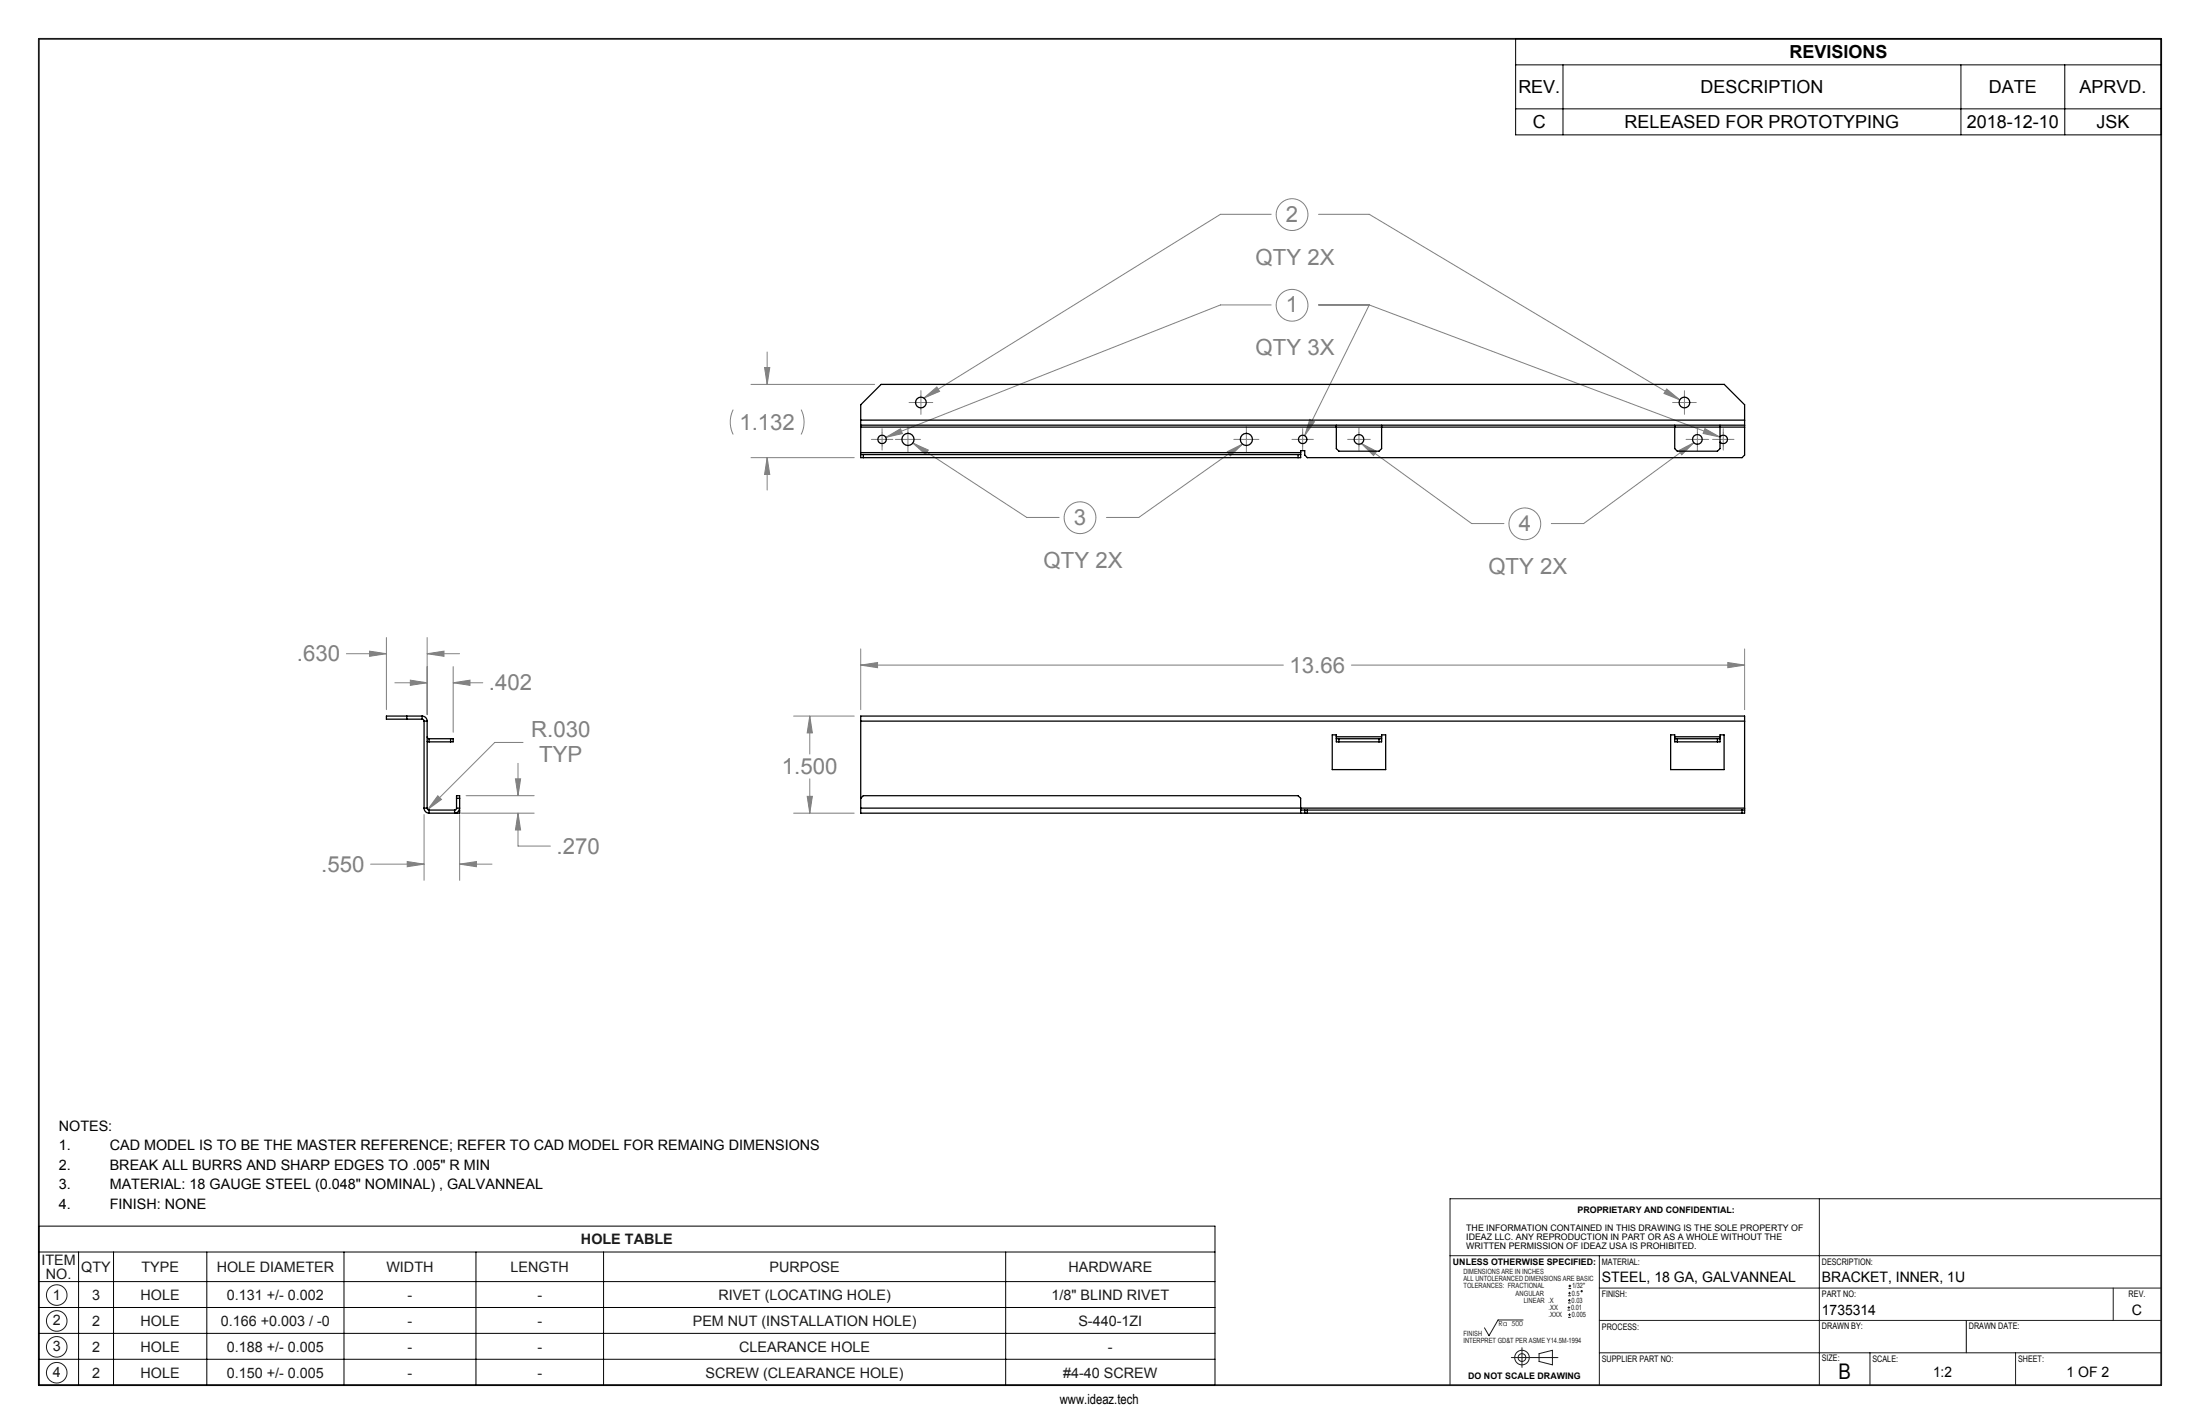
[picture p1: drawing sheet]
<svg xmlns="http://www.w3.org/2000/svg" width="432mm" height="279mm" viewBox="0 0 432 279" stroke-linecap="round" stroke-linejoin="round" font-family="sans-serif">
<g fill="none" stroke="#191924" stroke-width=".2">
<path d="M357.1 235.2v36.6M424.1 235.2h-139.5v36.6M284.6 246.4h139.6M298.9 259h-4.9l-1.7 3.1-.9-1.6M307.7 257.1h.5M307.7 256.6h.5M307.8 255.7h.5M307.8 255.1h.5M307.8 258.5h.5M307.8 258h.5M307.8 254.2h.5M307.8 253.7h.5"/>
<path d="M307.9 252.8h.5M307.9 252.3h.5M307.9 256.3v.5M308 254.9v.5M308.1 257.7v.5M308.1 253.5v.5M308.1 252.1v.5M313.9 252.7h110.3M313.9 246.4v25.4M313.9 259.1h110.2M414.8 252.7v6.4M296.6 266.4h9.2"/>
<path d="M298.7 264.4v3.9M302.1 265.6l2.6-.7v2.9l-2.6-.7zM313.9 265.4h110.3M367 265.4v6.4M395.6 265.4v6.4"/>
<circle cx="11.1" cy="254.1" r="2.02"/>
<circle cx="11.1" cy="259.2" r="2.02"/>
<circle cx="310.4" cy="253.3" r=".13"/>
<circle cx="11.1" cy="269.3" r="2.02"/>
<circle cx="11.1" cy="264.3" r="2.02"/>
<circle cx="298.7" cy="266.4" r="1.43"/>
<circle cx="298.7" cy="266.4" r=".76"/>
</g>
<g fill="none" stroke="#000" stroke-width=".2">
<path d="M297.5 7.6h126.7v18.9h-126.7zM297.5 12.7h126.7M306.8 12.7v13.8M384.9 12.7v13.8M405.3 12.7v13.8M297.5 21.4h126.7M7.6 240.6h230.9v31.2h-230.9zM7.6 251.5h230.9M7.6 256.5h230.9M7.6 245.7h230.9M15.4 245.7v26.1M22.3 245.7v26.1"/>
<path d="M40.6 245.7v26.1M67.5 245.7v26.1M93.4 245.7v26.1M118.5 245.7v26.1M197.4 245.7v26.1M385.9 259.1v6.3M7.6 261.6h230.9M7.6 266.7h230.9"/>
</g>
<path d="M7.6 7.6h416.6v264.2h-416.6z" fill="none" stroke="#191924" stroke-width=".35"/>
<g fill="none" stroke="#808080" stroke-width=".2">
<path d="M249.5 59.8h-10l-65.6 26M249.5 42.1h-10l-58.2 36M258.8 59.8h10M258.8 42.1h10l60.9 36.4M268.8 59.8l-12.7 25.7M268.8 59.8l68.7 25.9M147.4 75.4h24.3M150.1 72.1h1l-.5 3.3zM150.6 69.1v6.3M178.4 79h4.7M180.7 76.7v4.6M181.3 78.1l2.6-2.2 .5 .9z"/>
<path d="M327.1 76.3l2.6 2.2-3.1-1.3zM328.3 79h4.6M330.6 76.7v4.6M143.9 80.4a5.4 5.4 0 0 0 0 4.8M147.4 89.8h20.3M150.6 89.8v6.3M150.6 89.8l.5 3.3h-1zM157.2 80.4a5.4 5.4 0 0 1 0 4.8M171 86.2h4.2M173.1 84.1v4.2M173.9 85.8l2.8-1.7 .4 1zM175.7 86.2h5"/>
<path d="M178.2 83.8v4.9M179.2 86.9l3 1.4-.5 .9zM179.2 86.9l22.3 14.6h6.4M240.9 88.6l3-1.5-2.4 2.4zM242.2 86.2h4.9M243.9 87.1l-20.4 14.4h-6.3M244.6 83.8v4.9M253.6 86.2h4.2M255.7 84.1v4.2M257.1 82.3l.9 .4-1.9 2.8zM264.5 86.2h4.4M266.7 84v4.4"/>
<path d="M267.2 87l3 1.6-.6 .8zM267.2 87l21.6 15.7h6.4M329.5 88.4l3-1.5-2.4 2.3zM330.9 86.2h4.5M332.5 86.9l-21.7 15.8h-6.3M333.1 84v4.4M334.6 84.1l2.9 1.6-3.2-.6zM336.1 86.2h4.2M338.2 84.1v4.2M68 128.3h7.8M72.5 127.8l3.3 .5-3.3 .5zM75.8 125.1v14.1"/>
<path d="M77.5 134h6.3M80.5 133.5l3.3 .5-3.3 .5zM83.8 128.3l3.3-.5v1zM83.8 125.1v15.1M83.8 128.3h6.4M88.9 134l3.3-.5v1zM88.9 130.8v12.9M88.9 134h5.9M168.9 130.5l3.3-.5v1zM168.9 127.3v11.9M168.9 130.5h83M265.2 130.5h77.2"/>
<path d="M339.1 130l3.3 .5-3.3 .5zM342.4 127.3v11.9M83.2 159.8v12.9M85.9 156.1l.7 .8-2.6 1.9zM90.2 159.8v12.9M90.5 159.6h14.3M91.5 156.1h13.3M101.2 152.8h1l-.5 3.3zM101.7 159.6v6.4h6.3M101.7 149.8v6.3M101.7 159.6l.5 3.3h-1zM102.7 145.7h-5.6l-13.1 13.1"/>
<path d="M155.8 140.5h11.9M155.8 159.6h11.9M158.4 156.2h1l-.5 3.4zM158.9 140.5l.5 3.3h-1zM158.9 140.5v7.4M158.9 152.8v6.8M72.7 169.6h10.5M79.9 169l3.3 .6-3.3 .5zM90.2 169.6l3.3-.6v1.1zM90.2 169.6h6.4"/>
<circle cx="253.6" cy="59.9" r="3.1"/>
<circle cx="253.6" cy="42.1" r="3.1"/>
<circle cx="212" cy="101.6" r="3.1"/>
<circle cx="299.3" cy="102.8" r="3.1"/>
</g>
<g fill="#808080">
<path d="M173.9 85.8l2.8-1.7 .4 1zM257.1 82.3l.9 .4-1.9 2.8zM334.6 84.1l2.9 1.6-3.2-.6zM179.2 86.9l3 1.4-.5 .9zM240.9 88.6l3-1.5-2.4 2.4zM181.3 78.1l2.6-2.2 .5 .9zM327.1 76.3l2.6 2.2-3.1-1.3zM267.2 87l3 1.6-.6 .8zM329.5 88.4l3-1.5-2.4 2.3z"/>
<path d="M158.9 140.5l.5 3.3h-1zM158.4 156.2h1l-.5 3.4zM168.9 130.5l3.3-.5v1zM339.1 130l3.3 .5-3.3 .5zM150.1 72.1h1l-.5 3.3zM150.6 89.8l.5 3.3h-1zM83.8 128.3l3.3-.5v1zM72.5 127.8l3.3 .5-3.3 .5zM85.9 156.1l-1.9 2.7 2.6-1.9zM101.7 159.6l.5 3.3h-1zM101.2 152.8h1l-.5 3.3zM80.5 133.5l3.3 .5-3.3 .5zM88.9 134l3.3-.5v1zM90.2 169.6l3.3-.6v1.1zM79.9 169l3.3 .6-3.3 .5z"/>
</g>
<g fill="none" stroke="#000" stroke-width=".25">
<path d="M168.9 82.4v1M168.9 83.4v.4M168.9 88.8v.4M168.9 89.2v.6h86.4v-.6M168.9 82.4v-3l4-4h165.5l4 4v3M168.9 83.8v5M168.9 82.4h173.5M168.9 83.4h173.5M168.9 83.8h173.5M168.9 89.2h86.4M168.9 88.8h86.4M169.4 89.2v.6"/>
<path d="M254.8 89.2v.6M255.3 88.8v.4M262.3 83.4v4.6l.5 .5h7.9l.5-.5v-4.6M328.7 83.4v4.6l.5 .5h7.9l.5-.5v-4.6M337.6 85.7a.83 .83 0 0 1 1.2-.1 .83 .83 0 0 1 0 1.2 .83 .83 0 0 1-1.2 0M342.4 82.4v1M342.4 83.4v.4M342.4 83.8v5.5l-.5 .5h-85.3l-.5-.5v-.9h-.8v.4M79.8 140.5v.6M82.8 140.5a.99 .99 0 0 1 1 1M82.8 141.1l.3 .1 .1 .3M82.8 140.5h-7v.6h7"/>
<path d="M82.8 140.5v.6M83.2 158.6a.99 .99 0 0 0 1 1M83.2 158.6h.6M83.2 141.5h.6M83.2 141.5v17.1M83.8 158.6l.2 .2 .2 .1M83.8 145.5l.4 .1M83.8 144.6l.2 .2 .2 .1M83.8 141.5v17.1M84.2 158.9h5M84.2 144.9h4.7v.7h-4.7M84.2 144.9v.7"/>
<path d="M84.2 158.9v.7M88.4 144.9v.7M89.6 158.6l-.1 .2-.3 .1M89.6 158.6h.6M89.6 158.6v-2.5h.6v2.5M89.6 156.6h.6M89.7 159.4v.2M90.1 158.9l.1 .7h-6M90.2 158.6a.99 .99 0 0 1-1 1v-.7M168.9 158.6v1h173.5v-.7M168.9 156.6l.5-.5h85.4l.5 .5v3M168.9 141.5v-1h173.5v1"/>
<path d="M168.9 158.6h173.5M168.9 141.5v17.1M168.9 141.5h173.5M255.3 158.9h87.1M256.1 158.9v.7M256.6 158.9v.7M262.3 144.6v.3M262.3 144.6v-.4h-.8v6.8h10.5v-6.8h-.8v.4M262.3 144.9v.7h8.9v-.7M262.3 144.9h8.9M262.3 144.6h8.9M262.8 144.9v.7"/>
<path d="M270.7 144.9v.7M271.2 144.6v.3M328.7 144.6v.3M328.7 144.9h8.9M328.7 144.9v.7h8.9v-.7M328.7 144.6v-.4h-.8v6.8h10.5v-6.8h-.8v.4M328.7 144.6h8.9M329.2 144.9v.7M337.1 144.9v.7M337.6 144.6v.3M341.9 158.9v.7M342.4 158.6v.3"/>
<path d="M342.4 141.5v17.1"/>
<circle cx="180.7" cy="79" r="1.05"/>
<circle cx="330.6" cy="79" r="1.05"/>
<circle cx="173.1" cy="86.2" r=".83"/>
<circle cx="178.2" cy="86.2" r="1.19"/>
<circle cx="244.6" cy="86.2" r="1.19"/>
<circle cx="255.7" cy="86.2" r=".83"/>
<circle cx="266.7" cy="86.2" r=".95"/>
<circle cx="333.1" cy="86.2" r=".95"/>
</g>
<g font-size="4.4" fill="#808080">
<text x="252.4" y="43.5">2</text>
<text x="246.4" y="51.9">QTY 2X</text>
<text x="252.4" y="61.3">1</text>
<text x="246.4" y="69.7">QTY 3X</text>
<text x="145.1" y="84.3">1.132</text>
<text x="210.8" y="102.9">3</text>
<text x="298.1" y="104.1">4</text>
<text x="204.8" y="111.4">QTY 2X</text>
<text x="292.1" y="112.6">QTY 2X</text>
<text x="58.3" y="129.7">.630</text>
<text x="253.1" y="132">13.66</text>
<text x="96" y="135.4">.402</text>
<text x="104.3" y="144.7">R.030</text>
<text x="105.8" y="149.6">TYP</text>
<text x="153.5" y="151.8">1.500</text>
<text x="109.2" y="167.5">.270</text>
<text x="63" y="171">.550</text>
</g>
<text font-size="4.2" x="360.8" y="270.7">B</text>
<g font-size="3.5">
<text x="351.2" y="11.5">REVISIONS</text>
<text x="298" y="18.3">REV.</text>
<text x="333.8" y="18.3">DESCRIPTION</text>
<text x="390.4" y="18.3">DATE</text>
<text x="408.2" y="18.3">APRVD.</text>
<text x="300.8" y="25.2">C</text>
<text x="318.9" y="25.2">RELEASED FOR PROTOTYPING</text>
<text x="386" y="25.2">2018-12-10</text>
<text x="411.5" y="25.2">JSK</text>
</g>
<g font-size="2.8">
<text x="11.5" y="221.9">NOTES:</text>
<text x="11.5" y="225.7">1.</text>
<text x="21.5" y="225.7">CAD MODEL IS TO BE THE MASTER REFERENCE; REFER TO CAD MODEL FOR REMAING DIMENSIONS</text>
<text x="11.5" y="229.5">2.</text>
<text x="11.5" y="233.3">3.</text>
<text x="21.5" y="229.5">BREAK ALL BURRS AND SHARP EDGES TO .005&quot; R MIN</text>
<text x="21.5" y="233.3">MATERIAL: 18 GAUGE STEEL (0.048&quot; NOMINAL) , GALVANNEAL</text>
<text x="11.5" y="237.1">4.</text>
<text x="21.5" y="237.1">FINISH: NONE</text>
<text x="314.4" y="251.4">STEEL, 18 GA, GALVANNEAL</text>
<text x="357.6" y="251.4">BRACKET, INNER, 1U</text>
<text x="357.6" y="258">1735314</text>
<text x="418.4" y="258">C</text>
<text x="379.4" y="270.1">1:2</text>
<text x="405.6" y="270.1">1 OF 2</text>
</g>
<g font-size="2.8" fill="#191924">
<text x="114" y="244.2">HOLE TABLE</text>
<text x="8.1" y="248.2">ITEM</text>
<text x="9" y="251">NO.</text>
<text x="16" y="249.6">QTY</text>
<text x="27.8" y="249.6">TYPE</text>
<text x="42.5" y="249.6">HOLE DIAMETER</text>
<text x="75.8" y="249.6">WIDTH</text>
<text x="100.2" y="249.6">LENGTH</text>
<text x="151" y="249.6">PURPOSE</text>
<text x="209.7" y="249.6">HARDWARE</text>
<text x="10.4" y="255">1</text>
<text x="18.1" y="255">3</text>
<text x="27.6" y="255">HOLE</text>
<text x="44.5" y="255">0.131 +/- 0.002</text>
<text x="80" y="255">-</text>
<text x="105.5" y="255">-</text>
<text x="141" y="255">RIVET (LOCATING HOLE)</text>
<text x="206.4" y="255">1/8&quot; BLIND RIVET</text>
<text x="10.3" y="260.1">2</text>
<text x="18.1" y="260.1">2</text>
<text x="27.6" y="260.1">HOLE</text>
<text x="43.4" y="260.1">0.166 +0.003 / -0</text>
<text x="80" y="260.1">-</text>
<text x="105.5" y="260.1">-</text>
<text x="136" y="260.1">PEM NUT (INSTALLATION HOLE)</text>
<text x="211.7" y="260.1">S-440-1ZI</text>
<text x="10.3" y="265.1">3</text>
<text x="18.1" y="265.2">2</text>
<text x="27.6" y="265.2">HOLE</text>
<text x="44.5" y="265.2">0.188 +/- 0.005</text>
<text x="80" y="265.2">-</text>
<text x="105.5" y="265.2">-</text>
<text x="145.1" y="265.2">CLEARANCE HOLE</text>
<text x="217.5" y="265.2">-</text>
<text x="10.4" y="270.2">4</text>
<text x="18.1" y="270.3">2</text>
<text x="27.6" y="270.3">HOLE</text>
<text x="44.5" y="270.3">0.150 +/- 0.005</text>
<text x="80" y="270.3">-</text>
<text x="105.5" y="270.3">-</text>
<text x="138.5" y="270.3">SCREW (CLEARANCE HOLE)</text>
<text x="208.7" y="270.3">#4-40 SCREW</text>
</g>
<text font-size="2.7" x="208" y="275.4">www.ideaz.tech</text>
<g font-size="1.8">
<text x="309.6" y="238">PROPRIETARY AND CONFIDENTIAL:</text>
<text x="287.8" y="241.5">THE INFORMATION CONTAINED IN THIS DRAWING IS THE SOLE PROPERTY OF</text>
<text x="287.8" y="243.3">IDEAZ LLC. ANY REPRODUCTION IN PART OR AS A WHOLE WITHOUT THE</text>
<text x="287.8" y="245">WRITTEN PERMISSION OF IDEAZ USA IS PROHIBITED.</text>
<text x="285.2" y="248.2">UNLESS OTHERWISE SPECIFIED:</text>
<text x="314.4" y="248.2">MATERIAL:</text>
<text x="357.6" y="248.2">DESCRIPTION:</text>
<text x="314.4" y="254.5">FINISH:</text>
<text x="357.6" y="254.5">PART NO:</text>
<text x="417.8" y="254.5">REV.</text>
<text x="314.4" y="260.9">PROCESS:</text>
<text x="357.6" y="260.8">DRAWN BY:</text>
<text x="386.4" y="260.8">DRAWN DATE:</text>
<text x="314.4" y="267.2">SUPPLIER PART NO:</text>
<text x="357.6" y="267">SIZE:</text>
<text x="367.5" y="267.2">SCALE:</text>
<text x="396.1" y="267.2">SHEET:</text>
<text x="288.2" y="270.5">DO NOT SCALE DRAWING</text>
</g>
<g font-size="1.4" fill="#191924">
<text x="287.2" y="250">DIMENSIONS ARE IN INCHES</text>
<text x="287.2" y="251.4">ALL UNTOLERANCED DIMENSIONS ARE BASIC</text>
<text x="287.2" y="252.8">TOLERANCES: FRACTIONAL</text>
<text x="297.5" y="254.2">ANGULAR</text>
<text x="299.1" y="255.6">LINEAR .X</text>
<text x="303.9" y="257">.XX</text>
<text x="308.4" y="257">0.01</text>
<text x="308.5" y="255.6">0.03</text>
<text x="308.5" y="254.2">0.5</text>
<text x="308.5" y="252.8">1/32&quot;</text>
<text x="287.2" y="263.5">INTERPRET GD&amp;T PER ASME Y14.5M-1994</text>
<text x="287.2" y="262.1">FINISH</text>
<text x="294.1" y="260.2">Ra 500</text>
<text x="303.9" y="258.4">.XXX</text>
<text x="308.5" y="258.4">0.005</text>
</g>
</svg>
